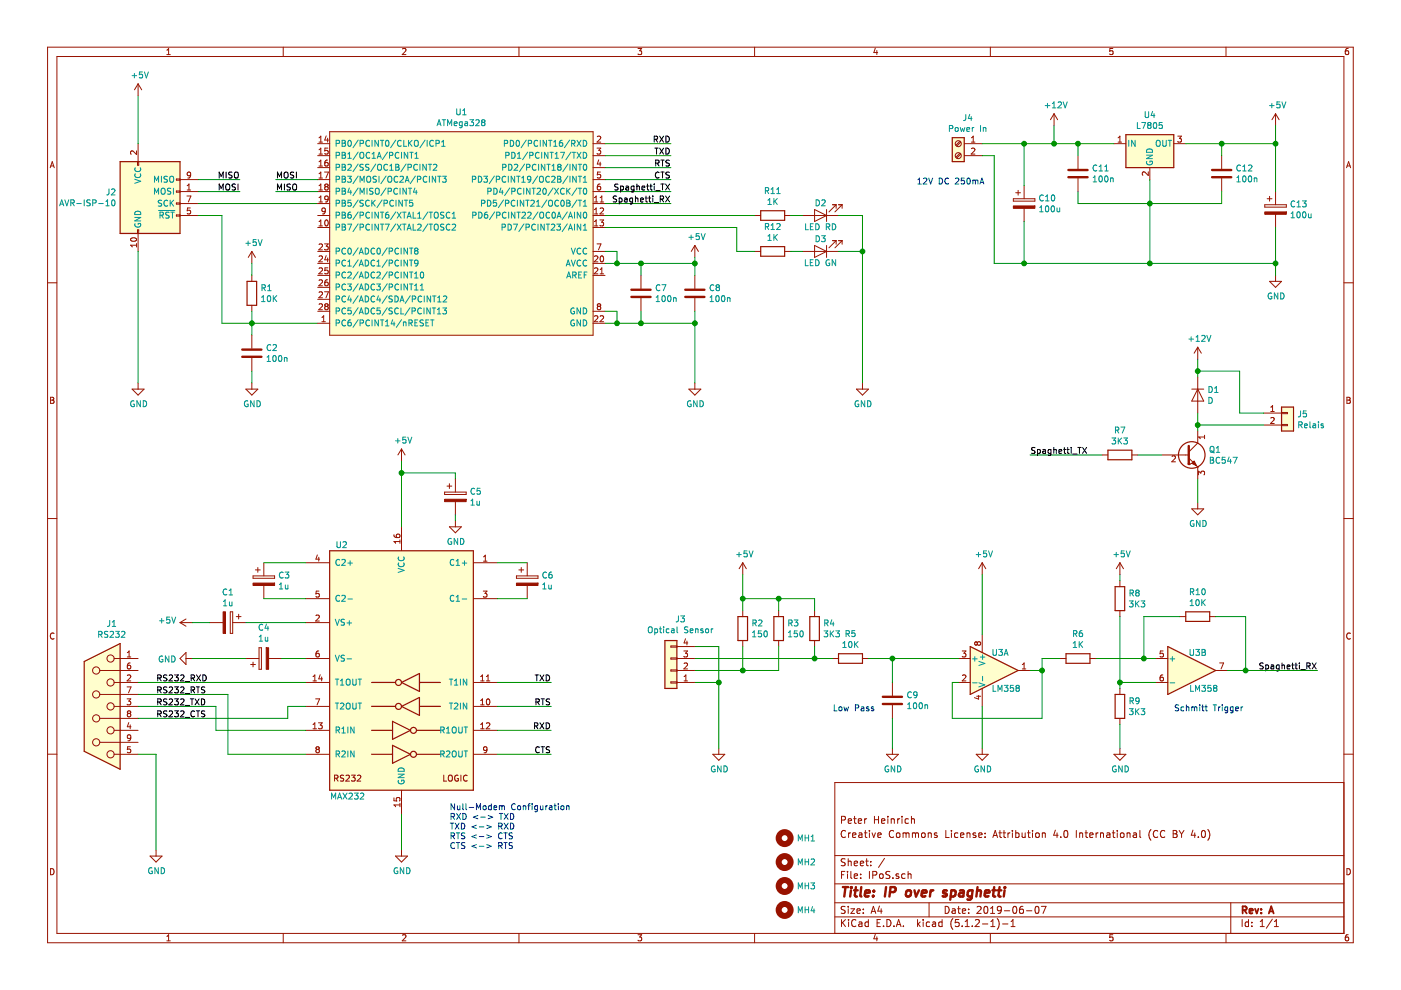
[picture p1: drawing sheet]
EESchema Schematic File Version 4
LIBS:IPoS-cache
EELAYER 29 0
EELAYER END
$Descr A4 11693 8268
encoding utf-8
Sheet 1 1
Title "IP over spaghetti"
Date "2019-06-07"
Rev "A"
Comp ""
Comment1 "Creative Commons License: Attribution 4.0 International (CC BY 4.0)"
Comment2 "Peter Heinrich"
Comment3 ""
Comment4 ""
$EndDescr
$Comp
L Connector:AVR-ISP-10 J2
U 1 1
P 1250 1700
F 0 "J2" H 970 1796 50  0000 R CNN
F 1 "AVR-ISP-10" H 970 1705 50  0000 R CNN
F 2 "Connector_IDC:IDC-Header_2x05_P2.54mm_Vertical" V 1000 1750 50  0001 C CNN
F 3 " ~" H -25 1150 50  0001 C CNN
	1    1250 1700
	1    0    0    -1  
$EndComp
Wire Wire Line
	1650 1700 2650 1700
Wire Wire Line
	2650 2700 2100 2700
Wire Wire Line
	1850 2700 1850 1800
Wire Wire Line
	1850 1800 1650 1800
$Comp
L ATMega328:ATMega328 U1
U 1 1
P 2750 1100
F 0 "U1" H 3850 1265 50  0000 C CNN
F 1 "ATMega328" H 3850 1174 50  0000 C CNN
F 2 "Package_DIP:DIP-28_W7.62mm_LongPads" H 2750 1100 50  0001 C CNN
F 3 "" H 2750 1100 50  0001 C CNN
	1    2750 1100
	1    0    0    -1  
$EndComp
$Comp
L Device:R R1
U 1 1
P 2100 2450
F 0 "R1" H 2170 2496 50  0000 L CNN
F 1 "10K" H 2170 2405 50  0000 L CNN
F 2 "Resistor_THT:R_Axial_DIN0207_L6.3mm_D2.5mm_P10.16mm_Horizontal" V 2030 2450 50  0001 C CNN
F 3 "~" H 2100 2450 50  0001 C CNN
	1    2100 2450
	1    0    0    -1  
$EndComp
$Comp
L Device:C C2
U 1 1
P 2100 2950
F 0 "C2" H 2215 2996 50  0000 L CNN
F 1 "100n" H 2215 2905 50  0000 L CNN
F 2 "Capacitor_THT:C_Disc_D5.0mm_W2.5mm_P2.50mm" H 2138 2800 50  0001 C CNN
F 3 "~" H 2100 2950 50  0001 C CNN
	1    2100 2950
	1    0    0    -1  
$EndComp
Wire Wire Line
	2100 2600 2100 2700
Connection ~ 2100 2700
Wire Wire Line
	2100 2700 1850 2700
Wire Wire Line
	2100 2700 2100 2800
$Comp
L power:GND #PWR0101
U 1 1
P 2100 3200
F 0 "#PWR0101" H 2100 2950 50  0001 C CNN
F 1 "GND" H 2105 3027 50  0000 C CNN
F 2 "" H 2100 3200 50  0001 C CNN
F 3 "" H 2100 3200 50  0001 C CNN
	1    2100 3200
	1    0    0    -1  
$EndComp
$Comp
L power:GND #PWR0102
U 1 1
P 1150 3200
F 0 "#PWR0102" H 1150 2950 50  0001 C CNN
F 1 "GND" H 1155 3027 50  0000 C CNN
F 2 "" H 1150 3200 50  0001 C CNN
F 3 "" H 1150 3200 50  0001 C CNN
	1    1150 3200
	1    0    0    -1  
$EndComp
Wire Wire Line
	1150 2100 1150 3200
Wire Wire Line
	2100 3100 2100 3200
$Comp
L power:+5V #PWR0103
U 1 1
P 2100 2200
F 0 "#PWR0103" H 2100 2050 50  0001 C CNN
F 1 "+5V" H 2115 2373 50  0000 C CNN
F 2 "" H 2100 2200 50  0001 C CNN
F 3 "" H 2100 2200 50  0001 C CNN
	1    2100 2200
	1    0    0    -1  
$EndComp
Wire Wire Line
	2100 2200 2100 2300
$Comp
L power:+5V #PWR0104
U 1 1
P 1150 800
F 0 "#PWR0104" H 1150 650 50  0001 C CNN
F 1 "+5V" H 1165 973 50  0000 C CNN
F 2 "" H 1150 800 50  0001 C CNN
F 3 "" H 1150 800 50  0001 C CNN
	1    1150 800 
	1    0    0    -1  
$EndComp
Wire Wire Line
	1150 800  1150 1200
$Comp
L Interface_UART:MAX232 U2
U 1 1
P 3350 5600
F 0 "U2" H 3850 6650 50  0000 C CNN
F 1 "MAX232" H 3800 4550 50  0000 C CNN
F 2 "Package_DIP:DIP-16_W7.62mm_Socket_LongPads" H 3400 4550 50  0001 L CNN
F 3 "http://www.ti.com/lit/ds/symlink/max232.pdf" H 3350 5700 50  0001 C CNN
	1    3350 5600
	-1   0    0    -1  
$EndComp
$Comp
L Device:C C7
U 1 1
P 5350 2450
F 0 "C7" H 5465 2496 50  0000 L CNN
F 1 "100n" H 5465 2405 50  0000 L CNN
F 2 "Capacitor_THT:C_Disc_D5.0mm_W2.5mm_P2.50mm" H 5388 2300 50  0001 C CNN
F 3 "~" H 5350 2450 50  0001 C CNN
	1    5350 2450
	1    0    0    -1  
$EndComp
$Comp
L Device:C C8
U 1 1
P 5800 2450
F 0 "C8" H 5915 2496 50  0000 L CNN
F 1 "100n" H 5915 2405 50  0000 L CNN
F 2 "Capacitor_THT:C_Disc_D5.0mm_W2.5mm_P2.50mm" H 5838 2300 50  0001 C CNN
F 3 "~" H 5800 2450 50  0001 C CNN
	1    5800 2450
	1    0    0    -1  
$EndComp
Wire Wire Line
	5050 2700 5150 2700
Wire Wire Line
	5350 2700 5350 2600
Wire Wire Line
	5350 2700 5800 2700
Wire Wire Line
	5800 2700 5800 2600
Connection ~ 5350 2700
Wire Wire Line
	5350 2300 5350 2200
Wire Wire Line
	5350 2200 5150 2200
Wire Wire Line
	5050 2100 5150 2100
Wire Wire Line
	5150 2100 5150 2200
Connection ~ 5150 2200
Wire Wire Line
	5150 2200 5050 2200
Wire Wire Line
	5050 2600 5150 2600
Wire Wire Line
	5150 2600 5150 2700
Connection ~ 5150 2700
Wire Wire Line
	5150 2700 5350 2700
Wire Wire Line
	5350 2200 5800 2200
Wire Wire Line
	5800 2200 5800 2300
Connection ~ 5350 2200
$Comp
L power:+5V #PWR0105
U 1 1
P 5800 2150
F 0 "#PWR0105" H 5800 2000 50  0001 C CNN
F 1 "+5V" H 5815 2323 50  0000 C CNN
F 2 "" H 5800 2150 50  0001 C CNN
F 3 "" H 5800 2150 50  0001 C CNN
	1    5800 2150
	1    0    0    -1  
$EndComp
$Comp
L power:GND #PWR0106
U 1 1
P 5800 3200
F 0 "#PWR0106" H 5800 2950 50  0001 C CNN
F 1 "GND" H 5805 3027 50  0000 C CNN
F 2 "" H 5800 3200 50  0001 C CNN
F 3 "" H 5800 3200 50  0001 C CNN
	1    5800 3200
	1    0    0    -1  
$EndComp
Wire Wire Line
	5800 2700 5800 3200
Connection ~ 5800 2700
Wire Wire Line
	5800 2150 5800 2200
Connection ~ 5800 2200
$Comp
L Connector:DB9_Female J1
U 1 1
P 850 5900
F 0 "J1" H 770 6592 50  0000 C CNN
F 1 "RS232" H 770 6501 50  0000 C CNN
F 2 "Connector_Dsub:DSUB-9_Female_Horizontal_P2.77x2.84mm_EdgePinOffset4.94mm_Housed_MountingHolesOffset7.48mm" H 850 5900 50  0001 C CNN
F 3 " ~" H 850 5900 50  0001 C CNN
	1    850  5900
	-1   0    0    -1  
$EndComp
Wire Wire Line
	2550 5700 1150 5700
Wire Wire Line
	1900 5800 1150 5800
Wire Wire Line
	1150 5900 1800 5900
Wire Wire Line
	1800 5900 1800 6100
Wire Wire Line
	1800 6100 2550 6100
Text Label 1300 5700 0    50   ~ 0
RS232_RXD
Text Label 1300 5800 0    50   ~ 0
RS232_RTS
Text Label 1300 5900 0    50   ~ 0
RS232_TXD
Text Label 1300 6000 0    50   ~ 0
RS232_CTS
$Comp
L Device:CP C3
U 1 1
P 2200 4850
F 0 "C3" H 2318 4896 50  0000 L CNN
F 1 "1u" H 2318 4805 50  0000 L CNN
F 2 "Capacitor_THT:CP_Radial_D5.0mm_P2.50mm" H 2238 4700 50  0001 C CNN
F 3 "~" H 2200 4850 50  0001 C CNN
	1    2200 4850
	1    0    0    -1  
$EndComp
$Comp
L Device:CP C6
U 1 1
P 4400 4850
F 0 "C6" H 4518 4896 50  0000 L CNN
F 1 "1u" H 4518 4805 50  0000 L CNN
F 2 "Capacitor_THT:CP_Radial_D5.0mm_P2.50mm" H 4438 4700 50  0001 C CNN
F 3 "~" H 4400 4850 50  0001 C CNN
	1    4400 4850
	1    0    0    -1  
$EndComp
Wire Wire Line
	2550 4700 2200 4700
Wire Wire Line
	2550 5000 2200 5000
Wire Wire Line
	4150 4700 4400 4700
Wire Wire Line
	4150 5000 4400 5000
$Comp
L Device:CP C4
U 1 1
P 2200 5500
F 0 "C4" V 2455 5500 50  0000 C CNN
F 1 "1u" V 2364 5500 50  0000 C CNN
F 2 "Capacitor_THT:CP_Radial_D5.0mm_P2.50mm" H 2238 5350 50  0001 C CNN
F 3 "~" H 2200 5500 50  0001 C CNN
	1    2200 5500
	0    -1   -1   0   
$EndComp
$Comp
L Device:CP C1
U 1 1
P 1900 5200
F 0 "C1" V 1645 5200 50  0000 C CNN
F 1 "1u" V 1736 5200 50  0000 C CNN
F 2 "Capacitor_THT:CP_Radial_D5.0mm_P2.50mm" H 1938 5050 50  0001 C CNN
F 3 "~" H 1900 5200 50  0001 C CNN
	1    1900 5200
	0    1    1    0   
$EndComp
Wire Wire Line
	2050 5200 2550 5200
Wire Wire Line
	2350 5500 2550 5500
$Comp
L power:GND #PWR0107
U 1 1
P 1600 5500
F 0 "#PWR0107" H 1600 5250 50  0001 C CNN
F 1 "GND" V 1605 5372 50  0000 R CNN
F 2 "" H 1600 5500 50  0001 C CNN
F 3 "" H 1600 5500 50  0001 C CNN
	1    1600 5500
	0    1    1    0   
$EndComp
$Comp
L power:+5V #PWR0108
U 1 1
P 1600 5200
F 0 "#PWR0108" H 1600 5050 50  0001 C CNN
F 1 "+5V" V 1615 5328 50  0000 L CNN
F 2 "" H 1600 5200 50  0001 C CNN
F 3 "" H 1600 5200 50  0001 C CNN
	1    1600 5200
	0    -1   -1   0   
$EndComp
Wire Wire Line
	1600 5200 1750 5200
Wire Wire Line
	1600 5500 2050 5500
$Comp
L power:GND #PWR0109
U 1 1
P 1300 7100
F 0 "#PWR0109" H 1300 6850 50  0001 C CNN
F 1 "GND" H 1305 6927 50  0000 C CNN
F 2 "" H 1300 7100 50  0001 C CNN
F 3 "" H 1300 7100 50  0001 C CNN
	1    1300 7100
	1    0    0    -1  
$EndComp
Wire Wire Line
	1150 6300 1300 6300
Wire Wire Line
	1300 6300 1300 7100
$Comp
L power:GND #PWR0110
U 1 1
P 3350 7100
F 0 "#PWR0110" H 3350 6850 50  0001 C CNN
F 1 "GND" H 3355 6927 50  0000 C CNN
F 2 "" H 3350 7100 50  0001 C CNN
F 3 "" H 3350 7100 50  0001 C CNN
	1    3350 7100
	1    0    0    -1  
$EndComp
Wire Wire Line
	3350 6800 3350 7100
$Comp
L Device:CP C5
U 1 1
P 3800 4150
F 0 "C5" H 3918 4196 50  0000 L CNN
F 1 "1u" H 3918 4105 50  0000 L CNN
F 2 "Capacitor_THT:CP_Radial_D5.0mm_P2.50mm" H 3838 4000 50  0001 C CNN
F 3 "~" H 3800 4150 50  0001 C CNN
	1    3800 4150
	1    0    0    -1  
$EndComp
$Comp
L power:GND #PWR0111
U 1 1
P 3800 4350
F 0 "#PWR0111" H 3800 4100 50  0001 C CNN
F 1 "GND" H 3805 4177 50  0000 C CNN
F 2 "" H 3800 4350 50  0001 C CNN
F 3 "" H 3800 4350 50  0001 C CNN
	1    3800 4350
	1    0    0    -1  
$EndComp
$Comp
L power:+5V #PWR0112
U 1 1
P 3350 3850
F 0 "#PWR0112" H 3350 3700 50  0001 C CNN
F 1 "+5V" H 3365 4023 50  0000 C CNN
F 2 "" H 3350 3850 50  0001 C CNN
F 3 "" H 3350 3850 50  0001 C CNN
	1    3350 3850
	1    0    0    -1  
$EndComp
Wire Wire Line
	3350 3850 3350 3950
Wire Wire Line
	3800 4300 3800 4350
Wire Wire Line
	3800 4000 3800 3950
Wire Wire Line
	3800 3950 3350 3950
Connection ~ 3350 3950
Wire Wire Line
	3350 3950 3350 4400
Text Label 4600 5700 2    50   ~ 0
TXD
Text Label 4600 5900 2    50   ~ 0
RTS
Text Label 4600 6100 2    50   ~ 0
RXD
Text Label 4600 6300 2    50   ~ 0
CTS
Text Notes 3750 7100 0    50   ~ 0
Null-Modem Configuration\nRXD <-> TXD\nTXD <-> RXD\nRTS <-> CTS\nCTS <-> RTS\n
Wire Wire Line
	5050 1200 5600 1200
Wire Wire Line
	5050 1300 5600 1300
Wire Wire Line
	5050 1500 5600 1500
Text Label 5600 1200 2    50   ~ 0
RXD
Text Label 5600 1300 2    50   ~ 0
TXD
Text Label 5600 1400 2    50   ~ 0
RTS
Text Label 5600 1500 2    50   ~ 0
CTS
Wire Wire Line
	5050 1600 5600 1600
Wire Wire Line
	5050 1700 5600 1700
Text Label 5600 1600 2    50   ~ 0
Spaghetti_TX
Text Label 5600 1700 2    50   ~ 0
Spaghetti_RX
$Comp
L Connector_Generic:Conn_01x04 J3
U 1 1
P 5600 5600
F 0 "J3" H 5520 5175 50  0000 C CNN
F 1 "Optical Sensor" H 5520 5266 50  0000 C CNN
F 2 "Connector_PinHeader_2.54mm:PinHeader_1x04_P2.54mm_Horizontal" H 5600 5600 50  0001 C CNN
F 3 "~" H 5600 5600 50  0001 C CNN
	1    5600 5600
	-1   0    0    1   
$EndComp
$Comp
L power:GND #PWR0113
U 1 1
P 6000 6250
F 0 "#PWR0113" H 6000 6000 50  0001 C CNN
F 1 "GND" H 6005 6077 50  0000 C CNN
F 2 "" H 6000 6250 50  0001 C CNN
F 3 "" H 6000 6250 50  0001 C CNN
	1    6000 6250
	1    0    0    -1  
$EndComp
Wire Wire Line
	5800 5400 6000 5400
Wire Wire Line
	6000 5400 6000 5700
Wire Wire Line
	5800 5700 6000 5700
Connection ~ 6000 5700
Wire Wire Line
	6000 5700 6000 6250
$Comp
L Device:R R2
U 1 1
P 6200 5250
F 0 "R2" H 6270 5296 50  0000 L CNN
F 1 "150" H 6270 5205 50  0000 L CNN
F 2 "Resistor_THT:R_Axial_DIN0207_L6.3mm_D2.5mm_P10.16mm_Horizontal" V 6130 5250 50  0001 C CNN
F 3 "~" H 6200 5250 50  0001 C CNN
	1    6200 5250
	1    0    0    -1  
$EndComp
$Comp
L Device:R R3
U 1 1
P 6500 5250
F 0 "R3" H 6570 5296 50  0000 L CNN
F 1 "150" H 6570 5205 50  0000 L CNN
F 2 "Resistor_THT:R_Axial_DIN0207_L6.3mm_D2.5mm_P10.16mm_Horizontal" V 6430 5250 50  0001 C CNN
F 3 "~" H 6500 5250 50  0001 C CNN
	1    6500 5250
	1    0    0    -1  
$EndComp
$Comp
L Device:R R4
U 1 1
P 6800 5250
F 0 "R4" H 6870 5296 50  0000 L CNN
F 1 "3K3" H 6870 5205 50  0000 L CNN
F 2 "Resistor_THT:R_Axial_DIN0207_L6.3mm_D2.5mm_P10.16mm_Horizontal" V 6730 5250 50  0001 C CNN
F 3 "~" H 6800 5250 50  0001 C CNN
	1    6800 5250
	1    0    0    -1  
$EndComp
Wire Wire Line
	6200 5400 6200 5600
Wire Wire Line
	6200 5600 5800 5600
Wire Wire Line
	6200 5600 6500 5600
Wire Wire Line
	6500 5600 6500 5400
Connection ~ 6200 5600
Wire Wire Line
	5800 5500 6800 5500
Wire Wire Line
	6800 5500 6800 5400
$Comp
L power:+5V #PWR0114
U 1 1
P 6200 4800
F 0 "#PWR0114" H 6200 4650 50  0001 C CNN
F 1 "+5V" H 6215 4973 50  0000 C CNN
F 2 "" H 6200 4800 50  0001 C CNN
F 3 "" H 6200 4800 50  0001 C CNN
	1    6200 4800
	1    0    0    -1  
$EndComp
Wire Wire Line
	6200 4800 6200 5000
Wire Wire Line
	6200 5000 6500 5000
Wire Wire Line
	6500 5000 6500 5100
Connection ~ 6200 5000
Wire Wire Line
	6200 5000 6200 5100
Wire Wire Line
	6500 5000 6800 5000
Wire Wire Line
	6800 5000 6800 5100
Connection ~ 6500 5000
$Comp
L Amplifier_Operational:LM358 U3
U 1 1
P 8300 5600
F 0 "U3" H 8350 5750 50  0000 C CNN
F 1 "LM358" H 8400 5450 50  0000 C CNN
F 2 "Package_DIP:DIP-8_W7.62mm_LongPads" H 8300 5600 50  0001 C CNN
F 3 "http://www.ti.com/lit/ds/symlink/lm2904-n.pdf" H 8300 5600 50  0001 C CNN
	1    8300 5600
	1    0    0    -1  
$EndComp
Wire Wire Line
	8000 5700 7950 5700
Wire Wire Line
	8700 5600 8600 5600
$Comp
L Amplifier_Operational:LM358 U3
U 2 1
P 9950 5600
F 0 "U3" H 10000 5750 50  0000 C CNN
F 1 "LM358" H 10050 5450 50  0000 C CNN
F 2 "Package_DIP:DIP-8_W7.62mm_LongPads" H 9950 5600 50  0001 C CNN
F 3 "http://www.ti.com/lit/ds/symlink/lm2904-n.pdf" H 9950 5600 50  0001 C CNN
	2    9950 5600
	1    0    0    -1  
$EndComp
$Comp
L Amplifier_Operational:LM358 U3
U 3 1
P 8300 5600
F 0 "U3" H 8400 5450 50  0001 L CNN
F 1 "LM358" H 8258 5555 50  0001 L CNN
F 2 "Package_DIP:DIP-8_W7.62mm_LongPads" H 8300 5600 50  0001 C CNN
F 3 "http://www.ti.com/lit/ds/symlink/lm2904-n.pdf" H 8300 5600 50  0001 C CNN
	3    8300 5600
	1    0    0    -1  
$EndComp
Wire Wire Line
	7950 6000 8700 6000
Wire Wire Line
	8700 5600 8700 6000
Wire Wire Line
	7950 5700 7950 6000
$Comp
L Device:R R6
U 1 1
P 9000 5500
F 0 "R6" V 8793 5500 50  0000 C CNN
F 1 "1K" V 8884 5500 50  0000 C CNN
F 2 "Resistor_THT:R_Axial_DIN0207_L6.3mm_D2.5mm_P10.16mm_Horizontal" V 8930 5500 50  0001 C CNN
F 3 "~" H 9000 5500 50  0001 C CNN
	1    9000 5500
	0    1    1    0   
$EndComp
$Comp
L Device:R R10
U 1 1
P 10000 5150
F 0 "R10" V 9793 5150 50  0000 C CNN
F 1 "10K" V 9884 5150 50  0000 C CNN
F 2 "Resistor_THT:R_Axial_DIN0207_L6.3mm_D2.5mm_P10.16mm_Horizontal" V 9930 5150 50  0001 C CNN
F 3 "~" H 10000 5150 50  0001 C CNN
	1    10000 5150
	0    1    1    0   
$EndComp
Wire Wire Line
	8700 5600 8700 5500
Wire Wire Line
	8700 5500 8850 5500
Connection ~ 8700 5600
Wire Wire Line
	9150 5500 9550 5500
Wire Wire Line
	9850 5150 9550 5150
Wire Wire Line
	9550 5150 9550 5500
Connection ~ 9550 5500
Wire Wire Line
	9550 5500 9650 5500
Wire Wire Line
	10150 5150 10400 5150
Wire Wire Line
	10400 5150 10400 5600
Wire Wire Line
	10400 5600 10250 5600
$Comp
L Device:R R9
U 1 1
P 9350 5900
F 0 "R9" H 9420 5946 50  0000 L CNN
F 1 "3K3" H 9420 5855 50  0000 L CNN
F 2 "Resistor_THT:R_Axial_DIN0207_L6.3mm_D2.5mm_P10.16mm_Horizontal" V 9280 5900 50  0001 C CNN
F 3 "~" H 9350 5900 50  0001 C CNN
	1    9350 5900
	1    0    0    -1  
$EndComp
$Comp
L Device:R R8
U 1 1
P 9350 5000
F 0 "R8" H 9420 5046 50  0000 L CNN
F 1 "3K3" H 9420 4955 50  0000 L CNN
F 2 "Resistor_THT:R_Axial_DIN0207_L6.3mm_D2.5mm_P10.16mm_Horizontal" V 9280 5000 50  0001 C CNN
F 3 "~" H 9350 5000 50  0001 C CNN
	1    9350 5000
	1    0    0    -1  
$EndComp
Wire Wire Line
	9350 5150 9350 5700
Wire Wire Line
	9650 5700 9350 5700
Connection ~ 9350 5700
Wire Wire Line
	9350 5700 9350 5750
$Comp
L power:GND #PWR0115
U 1 1
P 8200 6250
F 0 "#PWR0115" H 8200 6000 50  0001 C CNN
F 1 "GND" H 8205 6077 50  0000 C CNN
F 2 "" H 8200 6250 50  0001 C CNN
F 3 "" H 8200 6250 50  0001 C CNN
	1    8200 6250
	1    0    0    -1  
$EndComp
$Comp
L power:GND #PWR0116
U 1 1
P 9350 6250
F 0 "#PWR0116" H 9350 6000 50  0001 C CNN
F 1 "GND" H 9355 6077 50  0000 C CNN
F 2 "" H 9350 6250 50  0001 C CNN
F 3 "" H 9350 6250 50  0001 C CNN
	1    9350 6250
	1    0    0    -1  
$EndComp
Wire Wire Line
	9350 6050 9350 6250
Wire Wire Line
	8200 5900 8200 6250
$Comp
L power:+5V #PWR0117
U 1 1
P 8200 4800
F 0 "#PWR0117" H 8200 4650 50  0001 C CNN
F 1 "+5V" H 8215 4973 50  0000 C CNN
F 2 "" H 8200 4800 50  0001 C CNN
F 3 "" H 8200 4800 50  0001 C CNN
	1    8200 4800
	1    0    0    -1  
$EndComp
Wire Wire Line
	8200 4800 8200 5300
$Comp
L power:+5V #PWR0118
U 1 1
P 9350 4800
F 0 "#PWR0118" H 9350 4650 50  0001 C CNN
F 1 "+5V" H 9365 4973 50  0000 C CNN
F 2 "" H 9350 4800 50  0001 C CNN
F 3 "" H 9350 4800 50  0001 C CNN
	1    9350 4800
	1    0    0    -1  
$EndComp
Wire Wire Line
	9350 4800 9350 4850
Text Label 11000 5600 2    50   ~ 0
Spaghetti_RX
Text Notes 9800 5950 0    50   ~ 0
Schmitt Trigger
$Comp
L Device:R R5
U 1 1
P 7100 5500
F 0 "R5" V 6893 5500 50  0000 C CNN
F 1 "10K" V 6984 5500 50  0000 C CNN
F 2 "Resistor_THT:R_Axial_DIN0207_L6.3mm_D2.5mm_P10.16mm_Horizontal" V 7030 5500 50  0001 C CNN
F 3 "~" H 7100 5500 50  0001 C CNN
	1    7100 5500
	0    1    1    0   
$EndComp
$Comp
L Device:C C9
U 1 1
P 7450 5850
F 0 "C9" H 7565 5896 50  0000 L CNN
F 1 "100n" H 7565 5805 50  0000 L CNN
F 2 "Capacitor_THT:C_Disc_D5.0mm_W2.5mm_P2.50mm" H 7488 5700 50  0001 C CNN
F 3 "~" H 7450 5850 50  0001 C CNN
	1    7450 5850
	1    0    0    -1  
$EndComp
Wire Wire Line
	6950 5500 6800 5500
Connection ~ 6800 5500
Wire Wire Line
	7250 5500 7450 5500
Wire Wire Line
	7450 5700 7450 5500
Connection ~ 7450 5500
Wire Wire Line
	7450 5500 8000 5500
$Comp
L power:GND #PWR0119
U 1 1
P 7450 6250
F 0 "#PWR0119" H 7450 6000 50  0001 C CNN
F 1 "GND" H 7455 6077 50  0000 C CNN
F 2 "" H 7450 6250 50  0001 C CNN
F 3 "" H 7450 6250 50  0001 C CNN
	1    7450 6250
	1    0    0    -1  
$EndComp
Wire Wire Line
	7450 6000 7450 6250
Text Notes 6950 5950 0    50   ~ 0
Low Pass
$Comp
L Connector_Generic:Conn_01x02 J5
U 1 1
P 10750 3450
F 0 "J5" H 10830 3442 50  0000 L CNN
F 1 "Relais" H 10830 3351 50  0000 L CNN
F 2 "Connector_PinHeader_2.54mm:PinHeader_1x02_P2.54mm_Horizontal" H 10750 3450 50  0001 C CNN
F 3 "~" H 10750 3450 50  0001 C CNN
	1    10750 3450
	1    0    0    -1  
$EndComp
$Comp
L Transistor_BJT:BC547 Q1
U 1 1
P 9900 3800
F 0 "Q1" H 10091 3846 50  0000 L CNN
F 1 "BC547" H 10091 3755 50  0000 L CNN
F 2 "Package_TO_SOT_THT:TO-92_Wide" H 10100 3725 50  0001 L CIN
F 3 "http://www.fairchildsemi.com/ds/BC/BC547.pdf" H 9900 3800 50  0001 L CNN
	1    9900 3800
	1    0    0    -1  
$EndComp
$Comp
L Device:D D1
U 1 1
P 10000 3300
F 0 "D1" V 9954 3379 50  0000 L CNN
F 1 "D" V 10045 3379 50  0000 L CNN
F 2 "Diode_THT:D_A-405_P12.70mm_Horizontal" H 10000 3300 50  0001 C CNN
F 3 "~" H 10000 3300 50  0001 C CNN
	1    10000 3300
	0    1    1    0   
$EndComp
$Comp
L power:GND #PWR0120
U 1 1
P 10000 4200
F 0 "#PWR0120" H 10000 3950 50  0001 C CNN
F 1 "GND" H 10005 4027 50  0000 C CNN
F 2 "" H 10000 4200 50  0001 C CNN
F 3 "" H 10000 4200 50  0001 C CNN
	1    10000 4200
	1    0    0    -1  
$EndComp
Wire Wire Line
	10550 3550 10000 3550
Wire Wire Line
	10000 3550 10000 3450
Wire Wire Line
	10000 3550 10000 3600
Connection ~ 10000 3550
Wire Wire Line
	10000 3000 10000 3100
Wire Wire Line
	10000 3100 10350 3100
Wire Wire Line
	10350 3100 10350 3450
Wire Wire Line
	10350 3450 10550 3450
Connection ~ 10000 3100
Wire Wire Line
	10000 3100 10000 3150
Wire Wire Line
	10000 4000 10000 4200
$Comp
L Device:R R7
U 1 1
P 9350 3800
F 0 "R7" V 9143 3800 50  0000 C CNN
F 1 "3K3" V 9234 3800 50  0000 C CNN
F 2 "Resistor_THT:R_Axial_DIN0207_L6.3mm_D2.5mm_P10.16mm_Horizontal" V 9280 3800 50  0001 C CNN
F 3 "~" H 9350 3800 50  0001 C CNN
	1    9350 3800
	0    1    1    0   
$EndComp
Wire Wire Line
	9700 3800 9500 3800
Wire Wire Line
	9200 3800 8600 3800
Text Label 8600 3800 0    50   ~ 0
Spaghetti_TX
Wire Wire Line
	10400 5600 11000 5600
Connection ~ 10400 5600
$Comp
L power:+12V #PWR0121
U 1 1
P 10000 3000
F 0 "#PWR0121" H 10000 2850 50  0001 C CNN
F 1 "+12V" H 10015 3173 50  0000 C CNN
F 2 "" H 10000 3000 50  0001 C CNN
F 3 "" H 10000 3000 50  0001 C CNN
	1    10000 3000
	1    0    0    -1  
$EndComp
Wire Wire Line
	4600 5700 4150 5700
Wire Wire Line
	4150 5900 4600 5900
Wire Wire Line
	4150 6100 4600 6100
Wire Wire Line
	4150 6300 4600 6300
Wire Wire Line
	5050 1400 5600 1400
$Comp
L Regulator_Linear:L7805 U4
U 1 1
P 9600 1200
F 0 "U4" H 9600 1442 50  0000 C CNN
F 1 "L7805" H 9600 1351 50  0000 C CNN
F 2 "Package_TO_SOT_THT:TO-220F-3_Horizontal_TabDown" H 9625 1050 50  0001 L CIN
F 3 "http://www.st.com/content/ccc/resource/technical/document/datasheet/41/4f/b3/b0/12/d4/47/88/CD00000444.pdf/files/CD00000444.pdf/jcr:content/translations/en.CD00000444.pdf" H 9600 1150 50  0001 C CNN
	1    9600 1200
	1    0    0    -1  
$EndComp
$Comp
L Device:C C11
U 1 1
P 9000 1450
F 0 "C11" H 9115 1496 50  0000 L CNN
F 1 "100n" H 9115 1405 50  0000 L CNN
F 2 "Capacitor_THT:C_Disc_D5.0mm_W2.5mm_P2.50mm" H 9038 1300 50  0001 C CNN
F 3 "~" H 9000 1450 50  0001 C CNN
	1    9000 1450
	1    0    0    -1  
$EndComp
$Comp
L Device:C C12
U 1 1
P 10200 1450
F 0 "C12" H 10315 1496 50  0000 L CNN
F 1 "100n" H 10315 1405 50  0000 L CNN
F 2 "Capacitor_THT:C_Disc_D5.0mm_W2.5mm_P2.50mm" H 10238 1300 50  0001 C CNN
F 3 "~" H 10200 1450 50  0001 C CNN
	1    10200 1450
	1    0    0    -1  
$EndComp
Wire Wire Line
	9300 1200 9000 1200
Wire Wire Line
	9000 1200 9000 1300
Wire Wire Line
	9000 1600 9000 1700
Wire Wire Line
	9000 1700 9600 1700
Wire Wire Line
	9600 1700 9600 1500
Wire Wire Line
	9600 1700 10200 1700
Wire Wire Line
	10200 1700 10200 1600
Connection ~ 9600 1700
Wire Wire Line
	10200 1300 10200 1200
Wire Wire Line
	10200 1200 9900 1200
$Comp
L Device:CP C10
U 1 1
P 8550 1700
F 0 "C10" H 8668 1746 50  0000 L CNN
F 1 "100u" H 8668 1655 50  0000 L CNN
F 2 "Capacitor_THT:CP_Radial_D6.3mm_P2.50mm" H 8588 1550 50  0001 C CNN
F 3 "~" H 8550 1700 50  0001 C CNN
	1    8550 1700
	1    0    0    -1  
$EndComp
$Comp
L Device:CP C13
U 1 1
P 10650 1750
F 0 "C13" H 10768 1796 50  0000 L CNN
F 1 "100u" H 10768 1705 50  0000 L CNN
F 2 "Capacitor_THT:CP_Radial_D6.3mm_P2.50mm" H 10688 1600 50  0001 C CNN
F 3 "~" H 10650 1750 50  0001 C CNN
	1    10650 1750
	1    0    0    -1  
$EndComp
Wire Wire Line
	9000 1200 8800 1200
Wire Wire Line
	8550 1200 8550 1550
Connection ~ 9000 1200
Wire Wire Line
	8550 1850 8550 2200
Wire Wire Line
	8550 2200 9600 2200
Wire Wire Line
	9600 2200 9600 1700
Wire Wire Line
	9600 2200 10650 2200
Wire Wire Line
	10650 2200 10650 1900
Connection ~ 9600 2200
Wire Wire Line
	10200 1200 10650 1200
Wire Wire Line
	10650 1200 10650 1600
Connection ~ 10200 1200
$Comp
L power:+12V #PWR0122
U 1 1
P 8800 1050
F 0 "#PWR0122" H 8800 900 50  0001 C CNN
F 1 "+12V" H 8815 1223 50  0000 C CNN
F 2 "" H 8800 1050 50  0001 C CNN
F 3 "" H 8800 1050 50  0001 C CNN
	1    8800 1050
	1    0    0    -1  
$EndComp
Wire Wire Line
	8800 1050 8800 1200
Connection ~ 8800 1200
Wire Wire Line
	8800 1200 8550 1200
$Comp
L power:+5V #PWR0123
U 1 1
P 10650 1050
F 0 "#PWR0123" H 10650 900 50  0001 C CNN
F 1 "+5V" H 10665 1223 50  0000 C CNN
F 2 "" H 10650 1050 50  0001 C CNN
F 3 "" H 10650 1050 50  0001 C CNN
	1    10650 1050
	1    0    0    -1  
$EndComp
Wire Wire Line
	10650 1050 10650 1200
Connection ~ 10650 1200
$Comp
L Connector:Screw_Terminal_01x02 J4
U 1 1
P 8000 1200
F 0 "J4" H 7920 1417 50  0000 C CNN
F 1 "Power In" H 7920 1326 50  0000 C CNN
F 2 "TerminalBlock_Phoenix:TerminalBlock_Phoenix_MKDS-3-2-5.08_1x02_P5.08mm_Horizontal" H 8000 1200 50  0001 C CNN
F 3 "~" H 8000 1200 50  0001 C CNN
	1    8000 1200
	-1   0    0    -1  
$EndComp
Wire Wire Line
	8200 1200 8550 1200
Connection ~ 8550 1200
Wire Wire Line
	8200 1300 8300 1300
Wire Wire Line
	8300 1300 8300 2200
Wire Wire Line
	8300 2200 8550 2200
Connection ~ 8550 2200
$Comp
L power:GND #PWR0124
U 1 1
P 10650 2300
F 0 "#PWR0124" H 10650 2050 50  0001 C CNN
F 1 "GND" H 10655 2127 50  0000 C CNN
F 2 "" H 10650 2300 50  0001 C CNN
F 3 "" H 10650 2300 50  0001 C CNN
	1    10650 2300
	1    0    0    -1  
$EndComp
Wire Wire Line
	10650 2200 10650 2300
Connection ~ 10650 2200
Text Notes 7650 1550 0    50   ~ 0
12V DC 250mA
$Comp
L Mechanical:MountingHole MH1
U 1 1
P 6550 7000
F 0 "MH1" H 6650 7000 50  0000 L CNN
F 1 "MountingHole" H 6650 6955 50  0001 L CNN
F 2 "MountingHole:MountingHole_3.2mm_M3" H 6550 7000 50  0001 C CNN
F 3 "~" H 6550 7000 50  0001 C CNN
	1    6550 7000
	1    0    0    -1  
$EndComp
$Comp
L Mechanical:MountingHole MH2
U 1 1
P 6550 7200
F 0 "MH2" H 6650 7200 50  0000 L CNN
F 1 "MountingHole" H 6650 7155 50  0001 L CNN
F 2 "MountingHole:MountingHole_3.2mm_M3" H 6550 7200 50  0001 C CNN
F 3 "~" H 6550 7200 50  0001 C CNN
	1    6550 7200
	1    0    0    -1  
$EndComp
$Comp
L Mechanical:MountingHole MH3
U 1 1
P 6550 7400
F 0 "MH3" H 6650 7400 50  0000 L CNN
F 1 "MountingHole" H 6650 7355 50  0001 L CNN
F 2 "MountingHole:MountingHole_3.2mm_M3" H 6550 7400 50  0001 C CNN
F 3 "~" H 6550 7400 50  0001 C CNN
	1    6550 7400
	1    0    0    -1  
$EndComp
$Comp
L Mechanical:MountingHole MH4
U 1 1
P 6550 7600
F 0 "MH4" H 6650 7600 50  0000 L CNN
F 1 "MountingHole" H 6650 7555 50  0001 L CNN
F 2 "MountingHole:MountingHole_3.2mm_M3" H 6550 7600 50  0001 C CNN
F 3 "~" H 6550 7600 50  0001 C CNN
	1    6550 7600
	1    0    0    -1  
$EndComp
$Comp
L Device:LED D2
U 1 1
P 6850 1800
F 0 "D2" H 6850 1700 50  0000 C CNN
F 1 "LED RD" H 6850 1900 50  0000 C CNN
F 2 "LED_THT:LED_D5.0mm" H 6850 1800 50  0001 C CNN
F 3 "~" H 6850 1800 50  0001 C CNN
	1    6850 1800
	-1   0    0    1   
$EndComp
$Comp
L Device:R R11
U 1 1
P 6450 1800
F 0 "R11" V 6243 1800 50  0000 C CNN
F 1 "1K" V 6334 1800 50  0000 C CNN
F 2 "Resistor_THT:R_Axial_DIN0207_L6.3mm_D2.5mm_P10.16mm_Horizontal" V 6380 1800 50  0001 C CNN
F 3 "~" H 6450 1800 50  0001 C CNN
	1    6450 1800
	0    1    1    0   
$EndComp
Wire Wire Line
	5050 1800 6300 1800
Wire Wire Line
	6600 1800 6700 1800
$Comp
L Device:R R12
U 1 1
P 6450 2100
F 0 "R12" V 6243 2100 50  0000 C CNN
F 1 "1K" V 6334 2100 50  0000 C CNN
F 2 "Resistor_THT:R_Axial_DIN0207_L6.3mm_D2.5mm_P10.16mm_Horizontal" V 6380 2100 50  0001 C CNN
F 3 "~" H 6450 2100 50  0001 C CNN
	1    6450 2100
	0    1    1    0   
$EndComp
$Comp
L Device:LED D3
U 1 1
P 6850 2100
F 0 "D3" H 6850 2000 50  0000 C CNN
F 1 "LED GN" H 6850 2200 50  0000 C CNN
F 2 "LED_THT:LED_D5.0mm" H 6850 2100 50  0001 C CNN
F 3 "~" H 6850 2100 50  0001 C CNN
	1    6850 2100
	-1   0    0    1   
$EndComp
Wire Wire Line
	6600 2100 6700 2100
Wire Wire Line
	6300 2100 6150 2100
Wire Wire Line
	6150 2100 6150 1900
Wire Wire Line
	6150 1900 5050 1900
$Comp
L power:GND #PWR0125
U 1 1
P 7200 3200
F 0 "#PWR0125" H 7200 2950 50  0001 C CNN
F 1 "GND" H 7205 3027 50  0000 C CNN
F 2 "" H 7200 3200 50  0001 C CNN
F 3 "" H 7200 3200 50  0001 C CNN
	1    7200 3200
	1    0    0    -1  
$EndComp
Wire Wire Line
	7200 3200 7200 2100
Wire Wire Line
	7200 1800 7000 1800
Wire Wire Line
	7000 2100 7200 2100
Connection ~ 7200 2100
Wire Wire Line
	7200 2100 7200 1800
Wire Wire Line
	2650 1600 2300 1600
Wire Wire Line
	1650 1600 2000 1600
Wire Wire Line
	1650 1500 2000 1500
Wire Wire Line
	2650 1500 2300 1500
Text Label 2300 1500 0    50   ~ 0
MOSI
Text Label 2300 1600 0    50   ~ 0
MISO
Text Label 2000 1500 2    50   ~ 0
MISO
Text Label 2000 1600 2    50   ~ 0
MOSI
Wire Wire Line
	1900 6300 2550 6300
Wire Wire Line
	1900 5800 1900 6300
Wire Wire Line
	2400 6000 2400 5900
Wire Wire Line
	2400 5900 2550 5900
Wire Wire Line
	1150 6000 2400 6000
$EndSCHEMATC
